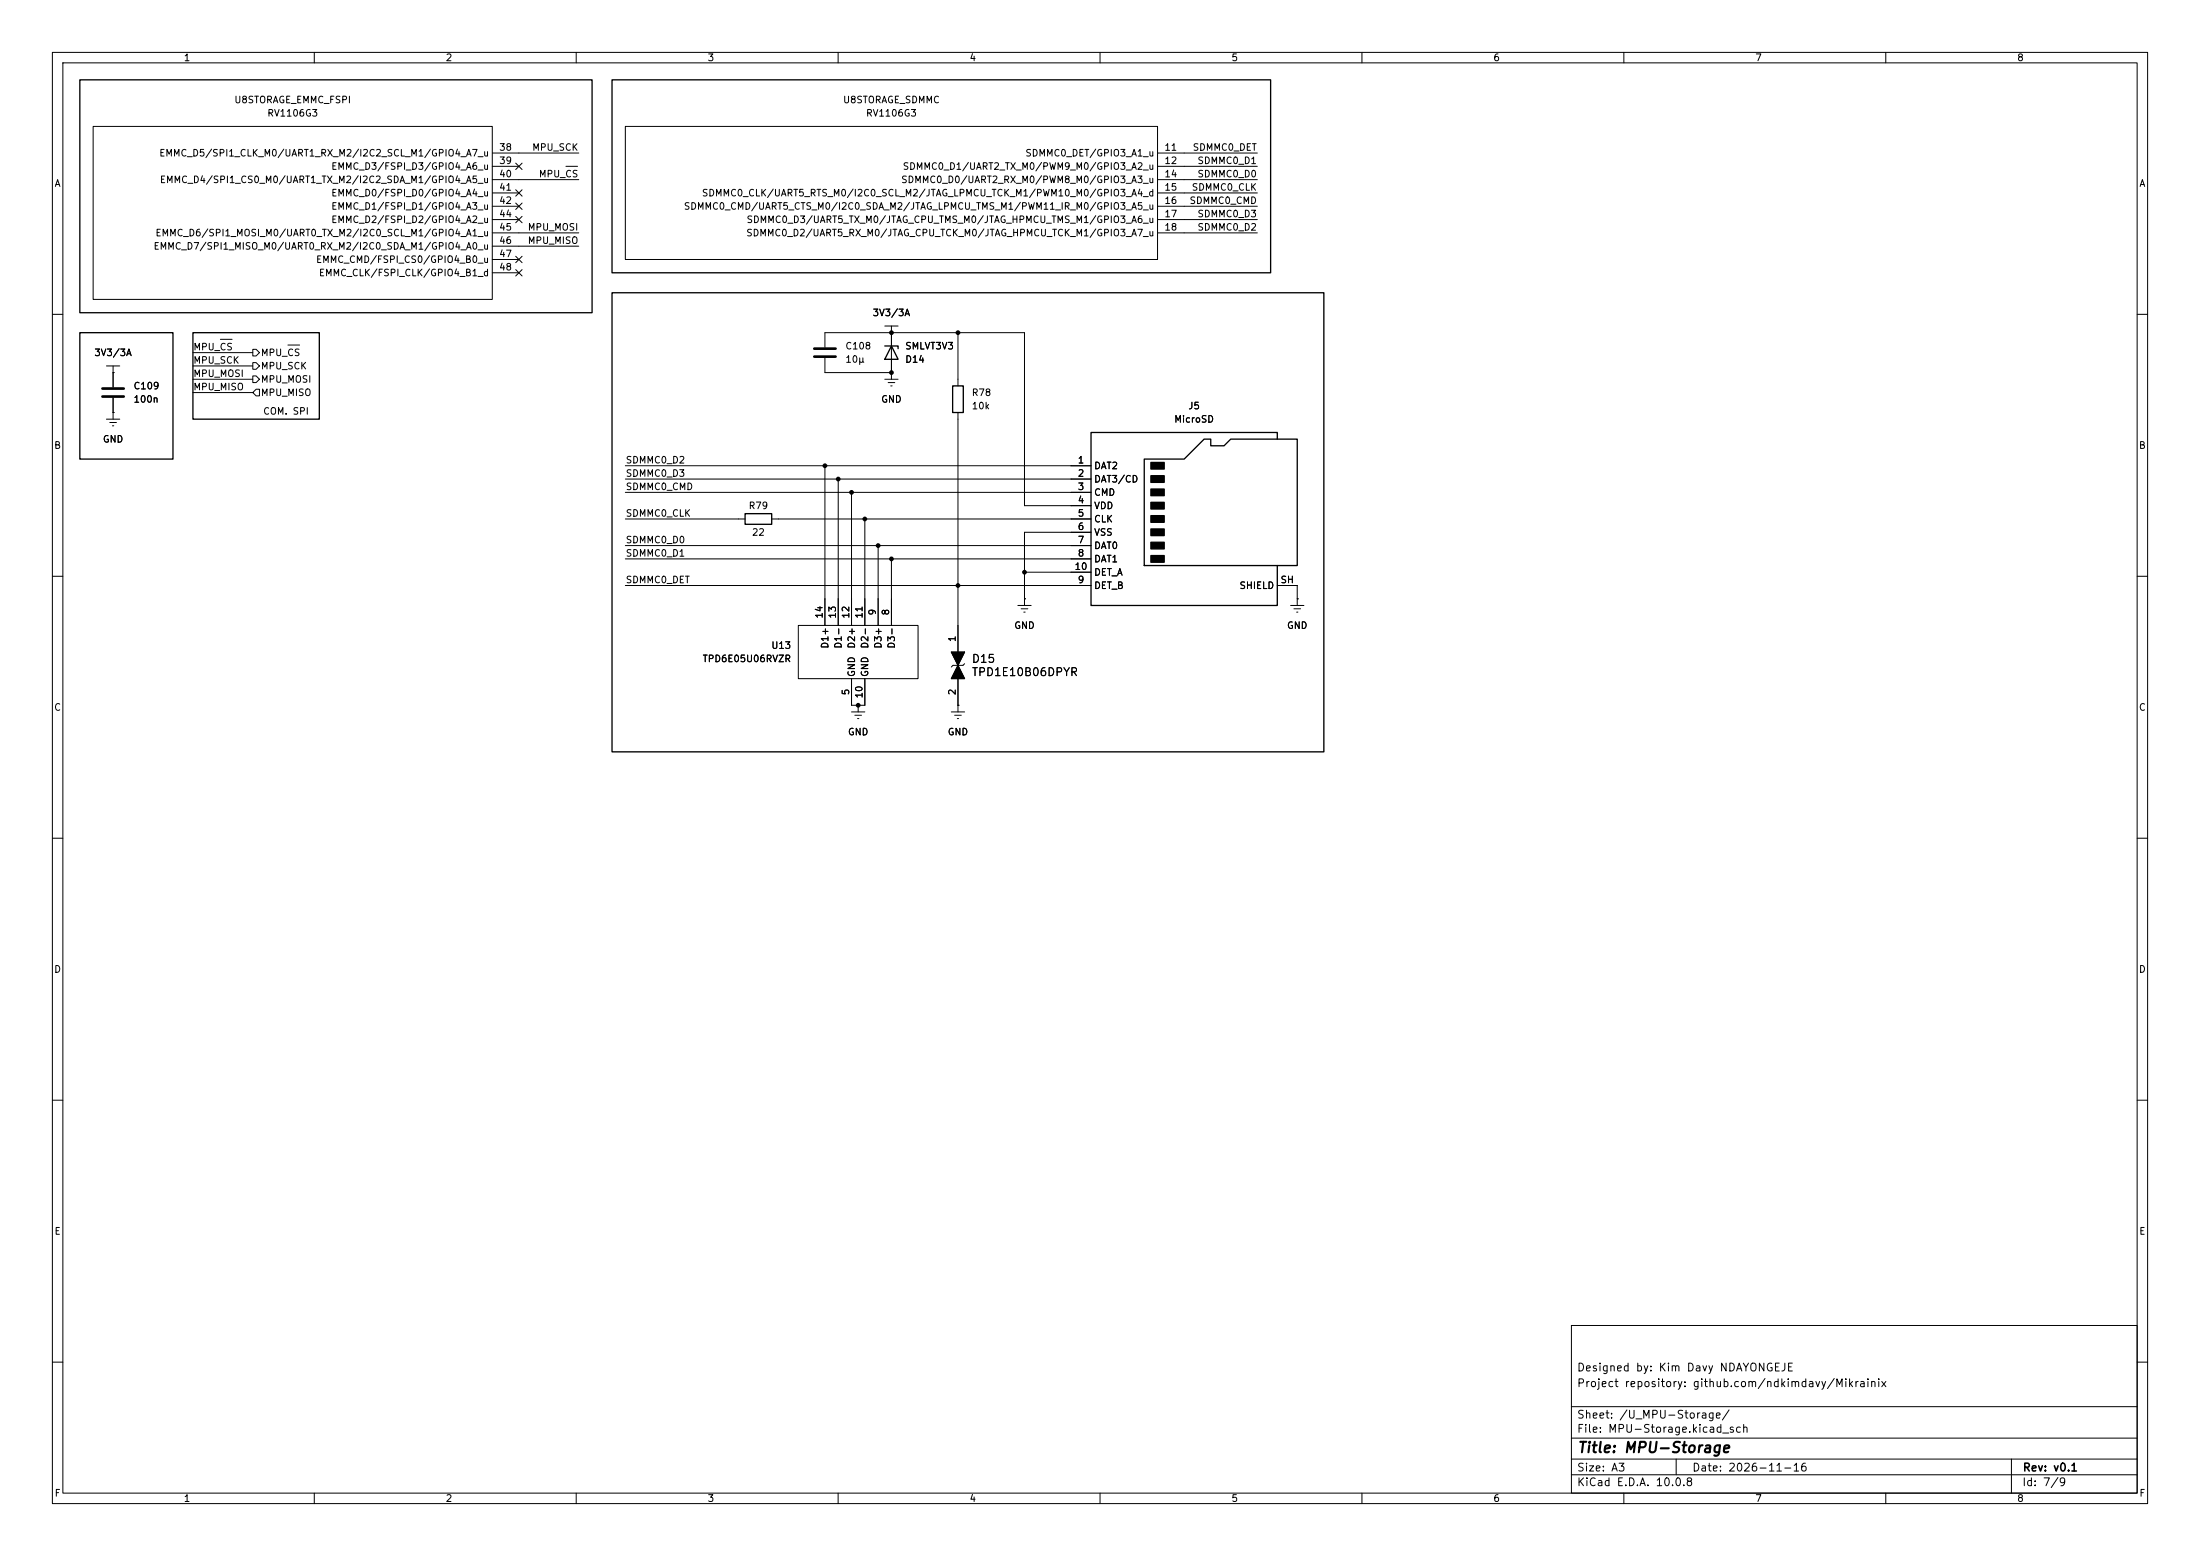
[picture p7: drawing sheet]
<svg xmlns="http://www.w3.org/2000/svg" width="420mm" height="297mm" viewBox="0 0 420 297" stroke-linecap="round" stroke-linejoin="round" font-family="sans-serif">
<g fill="none" stroke="#000" stroke-width=".19">
<path d="M10 10h400v277h-400zM12 12h396v273h-396zM60 10v2M110 10v2M160 10v2M210 10v2M260 10v2M310 10v2M360 10v2M17.8 24.1h76.2v33.1h-76.2zM94 29.2h16.5M94 31.8h5.1"/>
<path d="M94 34.3h16.5M94 36.8h5.1M94 39.4h5.1M98.5 31.1l1.2 1.3M98.5 38.8l1.2 1.2M98.5 36.2l1.2 1.2M99.7 31.1l-1.2 1.3M99.7 38.8l-1.2 1.2M99.7 36.2l-1.2 1.2M108 31.7h2.3M119.4 24.1h101.6v25.4h-101.6zM221 29.2h19"/>
<path d="M221 31.8h19M221 34.3h19M221 36.8h19M221 39.4h19M94 41.9h5.1M94 44.5h16.5M94 47h16.5M94 49.5h5.1M94 52.1h5.1M98.5 51.5l1.2 1.2M98.5 41.3l1.2 1.2M98.5 48.9l1.2 1.2"/>
<path d="M99.7 51.5l-1.2 1.2M99.7 41.3l-1.2 1.2M99.7 48.9l-1.2 1.2M221 41.9h19M221 44.5h19M10 60h2M20.3 69.9h2.6M21.6 78.7h.1M21.6 71.1h.1M21.6 69.9v4M21.6 75.9v4.1M36.8 72.4h11.5"/>
<path d="M36.8 69.9h11.5M36.8 74.9h11.5M36.8 67.3h11.5M42.1 64.8h2.2M48.3 71.8h.6l.6 .6-.6 .6h-.6zM48.3 66.7h.6l.6 .6-.6 .6h-.6zM48.3 69.2h.6l.6 .7-.6 .6h-.6zM48.9 74.3h.6v1.3h-.6l-.6-.7zM55 65.9h2.2M157.5 66.3v-2.8h38.1v33h12.7M157.5 68.3v2.8h12.7M168.9 72.4h2.5"/>
<path d="M168.9 62.2h2.5M169.5 73h1.3M170.1 73.7h.2M170.2 71.1h.1M170.2 63.5h.1M170.2 62.2v10.2M182.9 63.5v10.2M182.9 78.7v45.8M408 60h2M20.3 80h2.6M21 80.6h1.2M21.5 81.3h.2"/>
<path d="M119.4 88.9h88.9M119.4 91.4h88.9M119.4 94h88.9M119.4 99.1h22.8M147.3 99.1h61M157.5 88.9v30.5M160 91.4v28M162.6 94v25.4M165.1 99.1v20.3M10 110h2M119.4 104.1h88.9M119.4 106.7h88.9"/>
<path d="M119.4 111.8h88.9M152.4 119.4h22.9v10.1h-22.9zM167.6 104.1v15.3M170.2 106.7v12.7M194.3 115.6h2.5M194.9 116.2h1.3M195.5 116.8h.2M195.6 114.3h.1M195.6 109.2h12.7M208.3 101.6h-12.7v14M243.8 111.8h3.8v3.8M246.4 115.6h2.5"/>
<path d="M247 116.2h1.3M247.5 116.8h.3M247.6 114.3h.1M408 110h2M162.6 135.9h2.5M162.6 129.5v5.1h2.5v-5.1M163.2 136.5h1.3M163.7 137.2h.3M163.8 134.6h.1M163.8 134.6v1.3M181.6 135.9h2.5M181.6 124.5h2.5l-2.5 5h2.5z"/>
<path d="M182.2 136.5h1.3M182.8 137.2h.2M182.9 134.6h.1M182.9 129.5v6.4M184.1 126.7l-.3 .3h-1.9l-.3 .3M10 160h2M408 160h2M10 210h2M408 210h2M300 253h108v32h-108zM10 260h2M300 278.5h108"/>
<path d="M300 274.5h108M300 268.5h108M320 278.5v3M384 278.5v6.5M408 260h2M60 285v2M110 285v2M160 285v2M210 285v2M260 285v2M300 281.5h108M310 285v2"/>
<path d="M360 285v2"/>
</g>
<path d="M15.2 15.2h97.8v44.5h-97.8zM116.8 15.2h125.8v36.9h-125.8zM116.8 55.9h135.9v87.6h-135.9zM15.2 63.5h17.8v24.1h-17.8zM36.8 63.5h24.2v16.5h-24.2zM168.9 66h2.5v.5M170.2 66l1.2 2.6h-2.5zM181.9 73.7h2v5h-2zM142.2 98h5.1v2.1h-5.1zM218.4 87.6h7.7l3.8-3.8h1.2v1.3h2.6l1.2-1.3h12.7v24.2h-29.2zM243.8 83.8v-1.2h-35.5v33h35.5v-7.6" fill="none" stroke="#000" stroke-width=".25"/>
<path d="M219.7 88.3h2.5v1.2h-2.5zM219.7 90.8h2.5v1.3h-2.5zM219.7 93.3h2.5v1.3h-2.5zM219.7 95.9h2.5v1.3h-2.5zM219.7 98.4h2.5v1.3h-2.5zM219.7 101h2.5v1.2h-2.5zM219.7 103.5h2.5v1.3h-2.5zM219.7 106h2.5v1.3h-2.5z" fill="#000" stroke="#000" stroke-width=".25"/>
<path d="M181.6 124.5h2.5l-1.2 2.5zM182.9 127l1.2 2.5h-2.5z" fill="#000" stroke="#000" stroke-width=".19"/>
<path d="M19.6 74.2h4M19.6 75.7h4M155.4 66.5h4.1M155.4 68.1h4.1" fill="none" stroke="#000" stroke-width=".51"/>
<g fill="#000">
<circle cx="170.2" cy="63.5" r=".46"/>
<circle cx="170.2" cy="71.1" r=".46"/>
<circle cx="182.9" cy="63.5" r=".46"/>
<circle cx="157.5" cy="88.9" r=".46"/>
<circle cx="160" cy="91.4" r=".46"/>
<circle cx="162.6" cy="94" r=".46"/>
<circle cx="165.1" cy="99.1" r=".46"/>
<circle cx="167.6" cy="104.1" r=".46"/>
<circle cx="170.2" cy="106.7" r=".46"/>
<circle cx="182.9" cy="111.8" r=".46"/>
<circle cx="195.6" cy="109.2" r=".46"/>
<circle cx="163.8" cy="134.6" r=".46"/>
</g>
<text font-size="2" x="301" y="277.8">Title: MPU-Storage</text>
<g font-size="1.5">
<text x="185.4" y="126.9">D15</text>
<text x="185.4" y="129.4">TPD1E10B06DPYR</text>
<text x="300.9" y="262.1">Designed by: Kim Davy NDAYONGEJE</text>
<text x="300.9" y="265.1">Project repository: github.com/ndkimdavy/Mikrainix</text>
<text x="300.9" y="273.8">File: MPU-Storage.kicad_sch</text>
<text x="300.9" y="271.1">Sheet: /U_MPU-Storage/</text>
<text x="300.9" y="281.2">Size: A3</text>
<text x="322.9" y="281.2">Date: 2026-11-16</text>
<text x="386" y="281.2">Rev: v0.1</text>
<text x="300.9" y="284">KiCad E.D.A. 10.0.8</text>
<text x="385.9" y="284">Id: 7/9</text>
</g>
<g font-size="1.3">
<text x="35" y="12">1</text>
<text x="85" y="12">2</text>
<text x="135" y="12">3</text>
<text x="185" y="12">4</text>
<text x="235" y="12">5</text>
<text x="285" y="12">6</text>
<text x="335" y="12">7</text>
<text x="385" y="12">8</text>
<text x="44.6" y="20">U8STORAGE_EMMC_FSPI</text>
<text x="50.9" y="22.6">RV1106G3</text>
<text x="160.8" y="20">U8STORAGE_SDMMC</text>
<text x="165.2" y="22.6">RV1106G3</text>
<text x="95.2" y="29.1">38</text>
<text x="101.5" y="29.1">MPU_SCK</text>
<text x="222.2" y="29.1">11</text>
<text x="227.6" y="29.1">SDMMC0_DET</text>
<text x="10.3" y="36">A</text>
<text x="30.3" y="30.2">EMMC_D5/SPI1_CLK_M0/UART1_RX_M2/I2C2_SCL_M1/GPIO4_A7_u</text>
<text x="30.4" y="35.3">EMMC_D4/SPI1_CS0_M0/UART1_TX_M2/I2C2_SDA_M1/GPIO4_A5_u</text>
<text x="63.1" y="32.7">EMMC_D3/FSPI_D3/GPIO4_A6_u</text>
<text x="95.2" y="31.6">39</text>
<text x="95.2" y="34.2">40</text>
<text x="102.8" y="34.2">MPU_CS</text>
<text x="171.9" y="35.3">SDMMC0_D0/UART2_RX_M0/PWM8_M0/GPIO3_A3_u</text>
<text x="172.2" y="32.7">SDMMC0_D1/UART2_TX_M0/PWM9_M0/GPIO3_A2_u</text>
<text x="195.6" y="30.2">SDMMC0_DET/GPIO3_A1_u</text>
<text x="222.2" y="31.6">12</text>
<text x="222.2" y="34.2">14</text>
<text x="228.5" y="31.6">SDMMC0_D1</text>
<text x="228.5" y="34.2">SDMMC0_D0</text>
<text x="408.3" y="36">A</text>
<text x="63.1" y="37.8">EMMC_D0/FSPI_D0/GPIO4_A4_u</text>
<text x="63.1" y="40.3">EMMC_D1/FSPI_D1/GPIO4_A3_u</text>
<text x="95.2" y="36.7">41</text>
<text x="95.2" y="39.2">42</text>
<text x="95.2" y="41.8">44</text>
<text x="130.4" y="40.3">SDMMC0_CMD/UART5_CTS_M0/I2C0_SDA_M2/JTAG_LPMCU_TMS_M1/PWM11_IR_M0/GPIO3_A5_u</text>
<text x="133.9" y="37.8">SDMMC0_CLK/UART5_RTS_M0/I2C0_SCL_M2/JTAG_LPMCU_TCK_M1/PWM10_M0/GPIO3_A4_d</text>
<text x="222.2" y="36.7">15</text>
<text x="222.2" y="39.2">16</text>
<text x="222.2" y="41.8">17</text>
<text x="227" y="39.2">SDMMC0_CMD</text>
<text x="227.4" y="36.7">SDMMC0_CLK</text>
<text x="228.5" y="41.8">SDMMC0_D3</text>
<text x="29.2" y="48">EMMC_D7/SPI1_MISO_M0/UART0_RX_M2/I2C0_SDA_M1/GPIO4_A0_u</text>
<text x="29.6" y="45.4">EMMC_D6/SPI1_MOSI_M0/UART0_TX_M2/I2C0_SCL_M1/GPIO4_A1_u</text>
<text x="63.1" y="42.9">EMMC_D2/FSPI_D2/GPIO4_A2_u</text>
<text x="95.2" y="44.3">45</text>
<text x="95.2" y="46.9">46</text>
<text x="100.6" y="44.3">MPU_MOSI</text>
<text x="100.6" y="46.9">MPU_MISO</text>
<text x="142.4" y="45.4">SDMMC0_D2/UART5_RX_M0/JTAG_CPU_TCK_M0/JTAG_HPMCU_TCK_M1/GPIO3_A7_u</text>
<text x="142.4" y="42.9">SDMMC0_D3/UART5_TX_M0/JTAG_CPU_TMS_M0/JTAG_HPMCU_TMS_M1/GPIO3_A6_u</text>
<text x="222.2" y="44.3">18</text>
<text x="228.5" y="44.3">SDMMC0_D2</text>
<text x="60.2" y="50.5">EMMC_CMD/FSPI_CS0/GPIO4_B0_u</text>
<text x="60.8" y="53">EMMC_CLK/FSPI_CLK/GPIO4_B1_d</text>
<text x="95.2" y="49.4">47</text>
<text x="95.2" y="51.9">48</text>
<text x="166.5" y="60.7">3V3/3A</text>
<text x="17.9" y="68.3">3V3/3A</text>
<text x="36.8" y="69.7">MPU_SCK</text>
<text x="36.8" y="67.2">MPU_CS</text>
<text x="49.7" y="68.3">MPU_CS</text>
<text x="49.7" y="70.8">MPU_SCK</text>
<text x="161.3" y="67">C108</text>
<text x="161.3" y="69.5">10µ</text>
<text x="172.7" y="69.5">D14</text>
<text x="172.7" y="67">SMLVT3V3</text>
<text x="25.4" y="74.6">C109</text>
<text x="25.4" y="77.2">100n</text>
<text x="36.8" y="74.8">MPU_MISO</text>
<text x="36.8" y="72.3">MPU_MOSI</text>
<text x="49.7" y="73.4">MPU_MOSI</text>
<text x="49.7" y="75.9">MPU_MISO</text>
<text x="168.1" y="77.2">GND</text>
<text x="185.4" y="75.9">R78</text>
<text x="50.1" y="79.5">COM. SPI</text>
<text x="185.4" y="78.4">10k</text>
<text x="224.1" y="81">MicroSD</text>
<text x="226.7" y="78.4">J5</text>
<text x="10.2" y="86">B</text>
<text x="19.5" y="84.8">GND</text>
<text x="119.4" y="88.8">SDMMC0_D2</text>
<text x="205.6" y="88.8">1</text>
<text x="208.8" y="89.9">DAT2</text>
<text x="408.2" y="86">B</text>
<text x="119.4" y="93.9">SDMMC0_CMD</text>
<text x="119.4" y="91.3">SDMMC0_D3</text>
<text x="205.6" y="91.3">2</text>
<text x="205.6" y="93.8">3</text>
<text x="208.8" y="92.4">DAT3/CD</text>
<text x="208.8" y="94.9">CMD</text>
<text x="119.4" y="98.9">SDMMC0_CLK</text>
<text x="142.8" y="97.5">R79</text>
<text x="205.6" y="96.4">4</text>
<text x="205.6" y="98.9">5</text>
<text x="205.6" y="101.5">6</text>
<text x="208.8" y="97.5">VDD</text>
<text x="208.8" y="100">CLK</text>
<text x="119.4" y="106.6">SDMMC0_D1</text>
<text x="119.4" y="104">SDMMC0_D0</text>
<text x="143.4" y="102.6">22</text>
<text x="205.6" y="104">7</text>
<text x="205.6" y="106.5">8</text>
<text x="208.8" y="102.6">VSS</text>
<text x="208.8" y="105.1">DAT0</text>
<text x="208.8" y="107.6">DAT1</text>
<text x="119.4" y="111.6">SDMMC0_DET</text>
<text x="205" y="109.1">10</text>
<text x="205.6" y="111.6">9</text>
<text x="208.8" y="112.7">DET_B</text>
<text x="208.8" y="110.2">DET_A</text>
<text x="236.5" y="112.7">SHIELD</text>
<text x="244.3" y="111.6">SH</text>
<text x="157.3" y="118.2" transform="rotate(-90 157.3 118.2)">14</text>
<text x="159.9" y="118.2" transform="rotate(-90 159.9 118.2)">13</text>
<text x="162.4" y="118.2" transform="rotate(-90 162.4 118.2)">12</text>
<text x="165" y="118.2" transform="rotate(-90 165 118.2)">11</text>
<text x="167.5" y="117.6" transform="rotate(-90 167.5 117.6)">9</text>
<text x="170" y="117.6" transform="rotate(-90 170 117.6)">8</text>
<text x="147.1" y="124.2">U13</text>
<text x="158.4" y="123.9" transform="rotate(-90 158.4 123.9)">D1+</text>
<text x="161" y="123.9" transform="rotate(-90 161 123.9)">D1-</text>
<text x="163.5" y="123.9" transform="rotate(-90 163.5 123.9)">D2+</text>
<text x="166.1" y="123.9" transform="rotate(-90 166.1 123.9)">D2-</text>
<text x="168.6" y="123.9" transform="rotate(-90 168.6 123.9)">D3+</text>
<text x="171.1" y="123.9" transform="rotate(-90 171.1 123.9)">D3-</text>
<text x="182.7" y="122.7" transform="rotate(-90 182.7 122.7)">1</text>
<text x="193.5" y="120.3">GND</text>
<text x="245.6" y="120.3">GND</text>
<text x="134" y="126.7">TPD6E05U06RVZR</text>
<text x="163.5" y="129.3" transform="rotate(-90 163.5 129.3)">GND</text>
<text x="166.1" y="129.3" transform="rotate(-90 166.1 129.3)">GND</text>
<text x="10.2" y="136">C</text>
<text x="162.4" y="132.8" transform="rotate(-90 162.4 132.8)">5</text>
<text x="165" y="133.4" transform="rotate(-90 165 133.4)">10</text>
<text x="182.7" y="132.8" transform="rotate(-90 182.7 132.8)">2</text>
<text x="408.2" y="136">C</text>
<text x="161.8" y="140.7">GND</text>
<text x="180.8" y="140.7">GND</text>
<text x="10.2" y="186">D</text>
<text x="408.2" y="186">D</text>
<text x="10.3" y="236">E</text>
<text x="408.3" y="236">E</text>
<text x="10.3" y="286">F</text>
<text x="35" y="287">1</text>
<text x="85" y="287">2</text>
<text x="135" y="287">3</text>
<text x="185" y="287">4</text>
<text x="235" y="287">5</text>
<text x="285" y="287">6</text>
<text x="335" y="287">7</text>
<text x="385" y="287">8</text>
<text x="408.3" y="286">F</text>
</g>
</svg>
